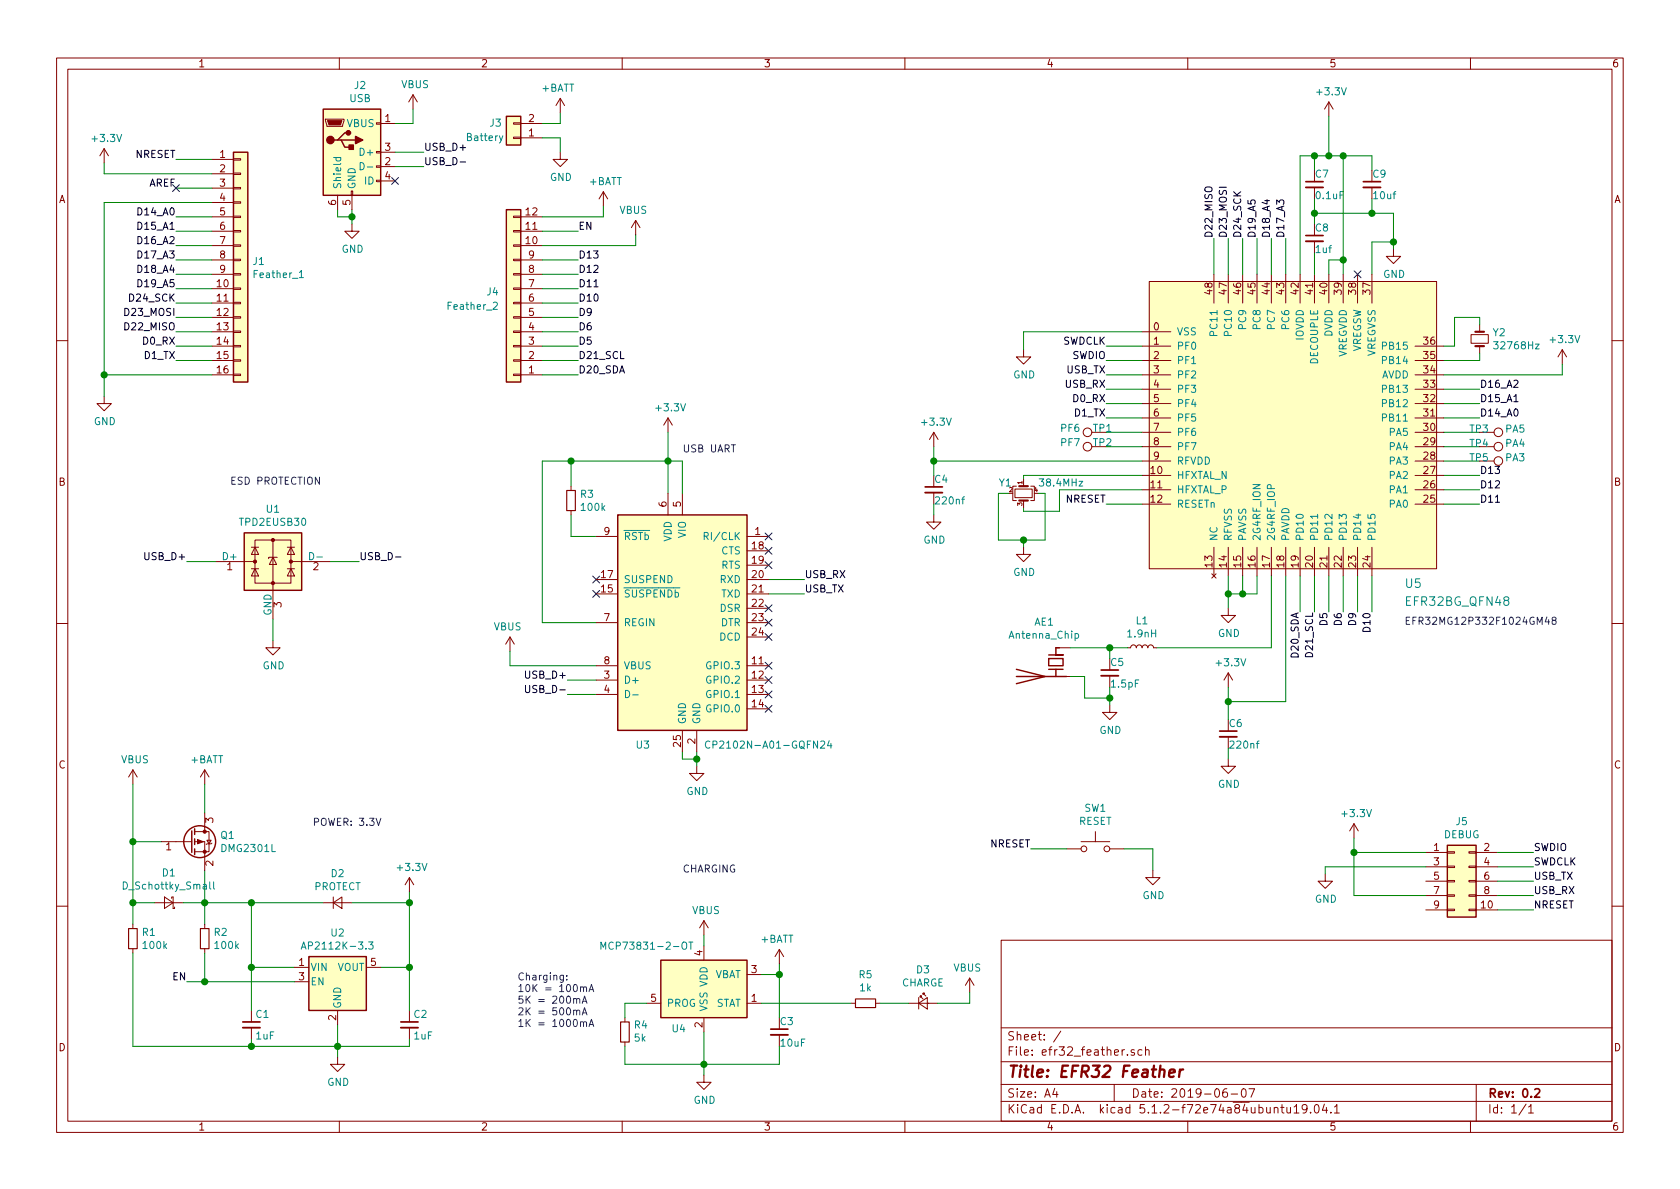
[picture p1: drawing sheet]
EESchema Schematic File Version 4
LIBS:efr32_feather-cache
EELAYER 29 0
EELAYER END
$Descr A4 11693 8268
encoding utf-8
Sheet 1 1
Title "EFR32 Feather"
Date "2019-06-07"
Rev "0.2"
Comp ""
Comment1 ""
Comment2 ""
Comment3 ""
Comment4 ""
$EndDescr
$Comp
L Connector_Generic:Conn_01x16 J1
U 1 1
P 1675 1800
F 0 "J1" H 1755 1792 50  0000 L CNN
F 1 "Feather_1" H 1755 1701 50  0000 L CNN
F 2 "Connector_PinHeader_2.54mm:PinHeader_1x16_P2.54mm_Vertical" H 1675 1800 50  0001 C CNN
F 3 "~" H 1675 1800 50  0001 C CNN
	1    1675 1800
	1    0    0    -1  
$EndComp
$Comp
L Connector_Generic:Conn_01x12 J4
U 1 1
P 3575 2100
F 0 "J4" H 3675 2025 50  0000 L CNN
F 1 "Feather_2" H 3675 2125 50  0000 L CNN
F 2 "Connector_PinHeader_2.54mm:PinHeader_1x12_P2.54mm_Vertical" H 3575 2100 50  0001 C CNN
F 3 "~" H 3575 2100 50  0001 C CNN
	1    3575 2100
	-1   0    0    1   
$EndComp
Wire Wire Line
	3775 1600 4025 1600
Wire Wire Line
	3775 1800 4025 1800
Wire Wire Line
	3775 1900 4025 1900
Wire Wire Line
	3775 2000 4025 2000
Wire Wire Line
	3775 2100 4025 2100
Wire Wire Line
	3775 2200 4025 2200
Wire Wire Line
	3775 2300 4025 2300
Wire Wire Line
	3775 2400 4025 2400
Wire Wire Line
	3775 2500 4025 2500
Wire Wire Line
	3775 2600 4025 2600
Wire Wire Line
	1475 1100 1225 1100
Wire Wire Line
	1475 1300 1225 1300
Wire Wire Line
	1475 1500 1225 1500
Wire Wire Line
	1475 1600 1225 1600
Wire Wire Line
	1475 1700 1225 1700
Wire Wire Line
	1475 1800 1225 1800
Wire Wire Line
	1475 1900 1225 1900
Wire Wire Line
	1475 2000 1225 2000
Wire Wire Line
	1475 2100 1225 2100
Wire Wire Line
	1475 2200 1225 2200
Wire Wire Line
	1475 2300 1225 2300
Wire Wire Line
	1475 2400 1225 2400
Wire Wire Line
	1475 2500 1225 2500
$Comp
L power:VBUS #PWR014
U 1 1
P 4425 1625
F 0 "#PWR014" H 4425 1475 50  0001 C CNN
F 1 "VBUS" H 4440 1798 50  0000 C CNN
F 2 "" H 4425 1625 50  0001 C CNN
F 3 "" H 4425 1625 50  0001 C CNN
	1    4425 1625
	-1   0    0    -1  
$EndComp
$Comp
L power:+BATT #PWR011
U 1 1
P 3900 775
F 0 "#PWR011" H 3900 625 50  0001 C CNN
F 1 "+BATT" H 3915 948 50  0000 C CNN
F 2 "" H 3900 775 50  0001 C CNN
F 3 "" H 3900 775 50  0001 C CNN
	1    3900 775 
	-1   0    0    -1  
$EndComp
Wire Wire Line
	4200 1500 3775 1500
Wire Wire Line
	4425 1625 4425 1700
Wire Wire Line
	4425 1700 3775 1700
Text Label 4025 1600 0    50   ~ 0
EN
Text Label 4025 1800 0    50   ~ 0
D13
Text Label 4025 1900 0    50   ~ 0
D12
Text Label 4025 2000 0    50   ~ 0
D11
Text Label 4025 2100 0    50   ~ 0
D10
Text Label 4025 2200 0    50   ~ 0
D9
Text Label 4025 2300 0    50   ~ 0
D6
Text Label 4025 2400 0    50   ~ 0
D5
Text Label 4025 2500 0    50   ~ 0
D21_SCL
Text Label 4025 2600 0    50   ~ 0
D20_SDA
Text Label 1225 1100 2    50   ~ 0
NRESET
$Comp
L power:+3.3V #PWR01
U 1 1
P 725 1125
F 0 "#PWR01" H 725 975 50  0001 C CNN
F 1 "+3.3V" H 740 1298 50  0000 C CNN
F 2 "" H 725 1125 50  0001 C CNN
F 3 "" H 725 1125 50  0001 C CNN
	1    725  1125
	1    0    0    -1  
$EndComp
Wire Wire Line
	725  1125 725  1200
Wire Wire Line
	725  1200 1475 1200
Text Label 1225 1300 2    50   ~ 0
AREF
$Comp
L power:GND #PWR02
U 1 1
P 725 2750
F 0 "#PWR02" H 725 2500 50  0001 C CNN
F 1 "GND" H 730 2577 50  0000 C CNN
F 2 "" H 725 2750 50  0001 C CNN
F 3 "" H 725 2750 50  0001 C CNN
	1    725  2750
	1    0    0    -1  
$EndComp
Wire Wire Line
	725  2750 725  2600
Wire Wire Line
	725  1400 1475 1400
Wire Wire Line
	725  2600 1475 2600
Connection ~ 725  2600
Wire Wire Line
	725  2600 725  1400
Text Label 1225 1500 2    50   ~ 0
D14_A0
Text Label 1225 1600 2    50   ~ 0
D15_A1
Text Label 1225 1700 2    50   ~ 0
D16_A2
Text Label 1225 1800 2    50   ~ 0
D17_A3
Text Label 1225 1900 2    50   ~ 0
D18_A4
Text Label 1225 2000 2    50   ~ 0
D19_A5
Text Label 1225 2100 2    50   ~ 0
D24_SCK
Text Label 1225 2200 2    50   ~ 0
D23_MOSI
Text Label 1225 2300 2    50   ~ 0
D22_MISO
Text Label 1225 2400 2    50   ~ 0
D0_RX
Text Label 1225 2500 2    50   ~ 0
D1_TX
$Comp
L Connector_Generic:Conn_01x02 J3
U 1 1
P 3575 950
F 0 "J3" H 3700 850 50  0000 C CNN
F 1 "Battery" H 3775 950 50  0000 C CNN
F 2 "Connector_JST:JST_PH_S2B-PH-K_1x02_P2.00mm_Horizontal" H 3575 950 50  0001 C CNN
F 3 "~" H 3575 950 50  0001 C CNN
	1    3575 950 
	-1   0    0    1   
$EndComp
$Comp
L power:GND #PWR012
U 1 1
P 3900 1050
F 0 "#PWR012" H 3900 800 50  0001 C CNN
F 1 "GND" H 3905 877 50  0000 C CNN
F 2 "" H 3900 1050 50  0001 C CNN
F 3 "" H 3900 1050 50  0001 C CNN
	1    3900 1050
	1    0    0    -1  
$EndComp
$Comp
L power:+BATT #PWR013
U 1 1
P 4200 1425
F 0 "#PWR013" H 4200 1275 50  0001 C CNN
F 1 "+BATT" H 4215 1598 50  0000 C CNN
F 2 "" H 4200 1425 50  0001 C CNN
F 3 "" H 4200 1425 50  0001 C CNN
	1    4200 1425
	1    0    0    -1  
$EndComp
Wire Wire Line
	4200 1500 4200 1425
$Comp
L power:VBUS #PWR09
U 1 1
P 2875 750
F 0 "#PWR09" H 2875 600 50  0001 C CNN
F 1 "VBUS" H 2890 923 50  0000 C CNN
F 2 "" H 2875 750 50  0001 C CNN
F 3 "" H 2875 750 50  0001 C CNN
	1    2875 750 
	1    0    0    -1  
$EndComp
Wire Wire Line
	2750 850  2875 850 
Wire Wire Line
	2875 850  2875 750 
$Comp
L power:GND #PWR07
U 1 1
P 2450 1550
F 0 "#PWR07" H 2450 1300 50  0001 C CNN
F 1 "GND" H 2455 1377 50  0000 C CNN
F 2 "" H 2450 1550 50  0001 C CNN
F 3 "" H 2450 1550 50  0001 C CNN
	1    2450 1550
	1    0    0    -1  
$EndComp
Wire Wire Line
	2450 1450 2450 1500
Wire Wire Line
	2350 1450 2350 1500
Wire Wire Line
	2350 1500 2450 1500
Connection ~ 2450 1500
Wire Wire Line
	2450 1500 2450 1550
Wire Wire Line
	2750 1050 2950 1050
Wire Wire Line
	2750 1150 2950 1150
Text Label 2950 1050 0    50   ~ 0
USB_D+
Text Label 2950 1150 0    50   ~ 0
USB_D-
$Comp
L Connector:USB_B_Mini J2
U 1 1
P 2450 1050
F 0 "J2" H 2507 1517 50  0000 C CNN
F 1 "USB" H 2507 1426 50  0000 C CNN
F 2 "Connector_USB:USB_Micro-B_Molex-105017-0001" H 2600 1000 50  0001 C CNN
F 3 "~" H 2600 1000 50  0001 C CNN
	1    2450 1050
	1    0    0    -1  
$EndComp
NoConn ~ 2750 1250
Wire Wire Line
	7950 3500 7700 3500
Wire Wire Line
	8950 1900 8950 1650
Wire Wire Line
	10050 2700 10300 2700
Wire Wire Line
	10050 2800 10300 2800
Wire Wire Line
	10050 2900 10300 2900
Text Label 7700 3500 2    50   ~ 0
NRESET
$Comp
L power:+3.3V #PWR031
U 1 1
P 9250 800
F 0 "#PWR031" H 9250 650 50  0001 C CNN
F 1 "+3.3V" H 9265 973 50  0000 C CNN
F 2 "" H 9250 800 50  0001 C CNN
F 3 "" H 9250 800 50  0001 C CNN
	1    9250 800 
	1    0    0    -1  
$EndComp
Wire Wire Line
	10050 3300 10300 3300
Wire Wire Line
	10050 3400 10300 3400
Wire Wire Line
	10050 3500 10300 3500
Wire Wire Line
	9550 4000 9550 4250
Wire Wire Line
	9450 4000 9450 4250
Wire Wire Line
	9350 4000 9350 4250
Wire Wire Line
	9250 4000 9250 4250
Wire Wire Line
	9050 4000 9050 4250
Wire Wire Line
	9150 4000 9150 4250
Text Label 10300 3400 0    50   ~ 0
D12
Text Label 10300 3500 0    50   ~ 0
D11
Text Label 9550 4250 3    50   ~ 0
D10
Text Label 9450 4250 3    50   ~ 0
D9
Text Label 9350 4250 3    50   ~ 0
D6
Text Label 9250 4250 3    50   ~ 0
D5
Text Label 9150 4250 3    50   ~ 0
D21_SCL
Text Label 9050 4250 3    50   ~ 0
D20_SDA
$Comp
L power:GND #PWR023
U 1 1
P 7125 2425
F 0 "#PWR023" H 7125 2175 50  0001 C CNN
F 1 "GND" H 7130 2252 50  0000 C CNN
F 2 "" H 7125 2425 50  0001 C CNN
F 3 "" H 7125 2425 50  0001 C CNN
	1    7125 2425
	1    0    0    -1  
$EndComp
Text Label 8950 1650 1    50   ~ 0
D17_A3
Text Label 10300 2700 0    50   ~ 0
D16_A2
Text Label 10300 2800 0    50   ~ 0
D15_A1
Text Label 10300 2900 0    50   ~ 0
D14_A0
$Comp
L efr32_feather-rescue:EFR32BG_QFN48-Anders_SiLabs_EFR32-efr32_feather-rescue U5
U 1 1
P 9000 2950
F 0 "U5" H 9775 1850 60  0000 L CNN
F 1 "EFR32BG_QFN48" H 9775 1725 60  0000 L CNN
F 2 "Anders_Footprints:QFN-48-1_PIN0_EP_7x7mm_P0.5mm_EP5.3x5.3mm" H 10094 2844 60  0001 L CNN
F 3 "https://www.silabs.com/documents/public/data-sheets/efr32mg12-datasheet.pdf" H 9000 2950 60  0001 C CNN
	1    9000 2950
	1    0    0    -1  
$EndComp
Wire Wire Line
	7950 2300 7125 2300
Wire Wire Line
	7125 2300 7125 2425
$Comp
L power:GND #PWR033
U 1 1
P 9700 1725
F 0 "#PWR033" H 9700 1475 50  0001 C CNN
F 1 "GND" H 9705 1552 50  0000 C CNN
F 2 "" H 9700 1725 50  0001 C CNN
F 3 "" H 9700 1725 50  0001 C CNN
	1    9700 1725
	1    0    0    -1  
$EndComp
Wire Wire Line
	9550 1900 9550 1675
Wire Wire Line
	9550 1675 9700 1675
Wire Wire Line
	9700 1675 9700 1725
$Comp
L power:GND #PWR027
U 1 1
P 8550 4225
F 0 "#PWR027" H 8550 3975 50  0001 C CNN
F 1 "GND" H 8555 4052 50  0000 C CNN
F 2 "" H 8550 4225 50  0001 C CNN
F 3 "" H 8550 4225 50  0001 C CNN
	1    8550 4225
	1    0    0    -1  
$EndComp
Wire Wire Line
	8550 4000 8550 4125
Wire Wire Line
	8650 4000 8650 4125
Wire Wire Line
	8650 4125 8550 4125
Connection ~ 8550 4125
Wire Wire Line
	8550 4125 8550 4225
$Comp
L power:+3.3V #PWR020
U 1 1
P 6500 3100
F 0 "#PWR020" H 6500 2950 50  0001 C CNN
F 1 "+3.3V" H 6515 3273 50  0000 C CNN
F 2 "" H 6500 3100 50  0001 C CNN
F 3 "" H 6500 3100 50  0001 C CNN
	1    6500 3100
	1    0    0    -1  
$EndComp
Wire Wire Line
	6500 3100 6500 3200
Wire Wire Line
	6500 3200 7950 3200
$Comp
L power:+3.3V #PWR034
U 1 1
P 10875 2525
F 0 "#PWR034" H 10875 2375 50  0001 C CNN
F 1 "+3.3V" H 10890 2698 50  0000 C CNN
F 2 "" H 10875 2525 50  0001 C CNN
F 3 "" H 10875 2525 50  0001 C CNN
	1    10875 2525
	1    0    0    -1  
$EndComp
Wire Wire Line
	10050 2600 10875 2600
Wire Wire Line
	10875 2600 10875 2525
NoConn ~ 9450 1900
Text Notes 9775 4350 0    50   ~ 0
EFR32MG12P332F1024GM48
$Comp
L power:+3.3V #PWR028
U 1 1
P 8550 4775
F 0 "#PWR028" H 8550 4625 50  0001 C CNN
F 1 "+3.3V" H 8565 4948 50  0000 C CNN
F 2 "" H 8550 4775 50  0001 C CNN
F 3 "" H 8550 4775 50  0001 C CNN
	1    8550 4775
	1    0    0    -1  
$EndComp
Wire Wire Line
	8550 4775 8550 4875
Wire Wire Line
	8950 4875 8950 4000
$Comp
L Device:C_Small C8
U 1 1
P 9150 1650
F 0 "C8" H 9150 1725 50  0000 L CNN
F 1 "1uf" H 9150 1575 50  0000 L CNN
F 2 "Capacitor_SMD:C_0603_1608Metric" H 9150 1650 50  0001 C CNN
F 3 "~" H 9150 1650 50  0001 C CNN
	1    9150 1650
	1    0    0    -1  
$EndComp
$Comp
L power:+3.3V #PWR08
U 1 1
P 2850 6200
F 0 "#PWR08" H 2850 6050 50  0001 C CNN
F 1 "+3.3V" H 2865 6373 50  0000 C CNN
F 2 "" H 2850 6200 50  0001 C CNN
F 3 "" H 2850 6200 50  0001 C CNN
	1    2850 6200
	1    0    0    -1  
$EndComp
$Comp
L power:VBUS #PWR03
U 1 1
P 925 5450
F 0 "#PWR03" H 925 5300 50  0001 C CNN
F 1 "VBUS" H 940 5623 50  0000 C CNN
F 2 "" H 925 5450 50  0001 C CNN
F 3 "" H 925 5450 50  0001 C CNN
	1    925  5450
	1    0    0    -1  
$EndComp
$Comp
L power:GND #PWR06
U 1 1
P 2350 7350
F 0 "#PWR06" H 2350 7100 50  0001 C CNN
F 1 "GND" H 2355 7177 50  0000 C CNN
F 2 "" H 2350 7350 50  0001 C CNN
F 3 "" H 2350 7350 50  0001 C CNN
	1    2350 7350
	1    0    0    -1  
$EndComp
$Comp
L Device:C_Small C1
U 1 1
P 1750 7125
F 0 "C1" H 1775 7200 50  0000 L CNN
F 1 "1uF" H 1775 7050 50  0000 L CNN
F 2 "Capacitor_SMD:C_0603_1608Metric" H 1750 7125 50  0001 C CNN
F 3 "~" H 1750 7125 50  0001 C CNN
	1    1750 7125
	1    0    0    -1  
$EndComp
$Comp
L Device:C_Small C2
U 1 1
P 2850 7125
F 0 "C2" H 2875 7200 50  0000 L CNN
F 1 "1uF" H 2875 7050 50  0000 L CNN
F 2 "Capacitor_SMD:C_0603_1608Metric" H 2850 7125 50  0001 C CNN
F 3 "~" H 2850 7125 50  0001 C CNN
	1    2850 7125
	1    0    0    -1  
$EndComp
$Comp
L Device:D_Small D2
U 1 1
P 2350 6275
F 0 "D2" H 2350 6480 50  0000 C CNN
F 1 "PROTECT" H 2350 6389 50  0000 C CNN
F 2 "Diode_SMD:D_SOD-323" V 2350 6275 50  0001 C CNN
F 3 "~" V 2350 6275 50  0001 C CNN
	1    2350 6275
	1    0    0    -1  
$EndComp
Wire Wire Line
	1750 7225 1750 7275
Wire Wire Line
	1750 7275 2350 7275
Connection ~ 2350 7275
Wire Wire Line
	2350 7275 2350 7350
Wire Wire Line
	2850 7225 2850 7275
Wire Wire Line
	2850 7275 2350 7275
Wire Wire Line
	2850 6200 2850 6275
Wire Wire Line
	2650 6725 2850 6725
Connection ~ 2850 6725
Wire Wire Line
	2850 6725 2850 7025
Wire Wire Line
	2050 6725 1750 6725
Connection ~ 1750 6725
Wire Wire Line
	1750 6725 1750 7025
Wire Wire Line
	1750 6275 2250 6275
Connection ~ 1750 6275
Wire Wire Line
	1750 6275 1750 6725
Wire Wire Line
	2450 6275 2850 6275
Connection ~ 2850 6275
Wire Wire Line
	2850 6275 2850 6725
$Comp
L Regulator_Linear:AP2112K-3.3 U2
U 1 1
P 2350 6825
F 0 "U2" H 2350 7167 50  0000 C CNN
F 1 "AP2112K-3.3" H 2350 7076 50  0000 C CNN
F 2 "Package_TO_SOT_SMD:SOT-23-5" H 2350 7150 50  0001 C CNN
F 3 "https://www.diodes.com/assets/Datasheets/AP2112.pdf" H 2350 6925 50  0001 C CNN
	1    2350 6825
	1    0    0    -1  
$EndComp
Text Label 1300 6825 2    50   ~ 0
EN
Wire Wire Line
	2350 7125 2350 7275
Wire Wire Line
	3775 850  3900 850 
Wire Wire Line
	3900 850  3900 775 
Wire Wire Line
	3775 950  3900 950 
Wire Wire Line
	3900 950  3900 1050
Wire Wire Line
	9250 1900 9250 1800
Wire Wire Line
	9250 1800 9350 1800
Wire Wire Line
	9350 1800 9350 1900
$Comp
L Device:C_Small C9
U 1 1
P 9550 1275
F 0 "C9" H 9550 1350 50  0000 L CNN
F 1 "10uf" H 9550 1200 50  0000 L CNN
F 2 "Capacitor_SMD:C_0603_1608Metric" H 9550 1275 50  0001 C CNN
F 3 "~" H 9550 1275 50  0001 C CNN
	1    9550 1275
	1    0    0    -1  
$EndComp
Wire Wire Line
	9350 1075 9550 1075
Wire Wire Line
	9550 1075 9550 1175
Connection ~ 9350 1800
$Comp
L Device:C_Small C7
U 1 1
P 9150 1275
F 0 "C7" H 9150 1350 50  0000 L CNN
F 1 "0.1uF" H 9150 1200 50  0000 L CNN
F 2 "Capacitor_SMD:C_0603_1608Metric" H 9150 1275 50  0001 C CNN
F 3 "~" H 9150 1275 50  0001 C CNN
	1    9150 1275
	1    0    0    -1  
$EndComp
Wire Wire Line
	9150 1900 9150 1750
Wire Wire Line
	9050 1900 9050 1075
Wire Wire Line
	9050 1075 9150 1075
Wire Wire Line
	9250 800  9250 1075
Wire Wire Line
	9150 1175 9150 1075
Connection ~ 9150 1075
Wire Wire Line
	9150 1075 9250 1075
Connection ~ 9250 1075
Wire Wire Line
	9250 1075 9350 1075
Connection ~ 9350 1075
Wire Wire Line
	9350 1075 9350 1800
Wire Wire Line
	9150 1375 9150 1475
Wire Wire Line
	9150 1475 9550 1475
Wire Wire Line
	9550 1475 9550 1375
Connection ~ 9150 1475
Wire Wire Line
	9150 1475 9150 1550
Wire Wire Line
	9550 1475 9700 1475
Wire Wire Line
	9700 1475 9700 1675
Connection ~ 9550 1475
Connection ~ 9700 1675
$Comp
L Device:C_Small C4
U 1 1
P 6500 3400
F 0 "C4" H 6500 3475 50  0000 L CNN
F 1 "220nf" H 6500 3325 50  0000 L CNN
F 2 "Capacitor_SMD:C_0603_1608Metric" H 6500 3400 50  0001 C CNN
F 3 "~" H 6500 3400 50  0001 C CNN
	1    6500 3400
	1    0    0    -1  
$EndComp
$Comp
L power:GND #PWR021
U 1 1
P 6500 3575
F 0 "#PWR021" H 6500 3325 50  0001 C CNN
F 1 "GND" H 6505 3402 50  0000 C CNN
F 2 "" H 6500 3575 50  0001 C CNN
F 3 "" H 6500 3575 50  0001 C CNN
	1    6500 3575
	1    0    0    -1  
$EndComp
Wire Wire Line
	6500 3500 6500 3575
Wire Wire Line
	6500 3200 6500 3300
Connection ~ 6500 3200
Wire Wire Line
	8550 4875 8950 4875
$Comp
L Device:C_Small C6
U 1 1
P 8550 5100
F 0 "C6" H 8550 5175 50  0000 L CNN
F 1 "220nf" H 8550 5025 50  0000 L CNN
F 2 "Capacitor_SMD:C_0603_1608Metric" H 8550 5100 50  0001 C CNN
F 3 "~" H 8550 5100 50  0001 C CNN
	1    8550 5100
	1    0    0    -1  
$EndComp
$Comp
L power:GND #PWR029
U 1 1
P 8550 5275
F 0 "#PWR029" H 8550 5025 50  0001 C CNN
F 1 "GND" H 8555 5102 50  0000 C CNN
F 2 "" H 8550 5275 50  0001 C CNN
F 3 "" H 8550 5275 50  0001 C CNN
	1    8550 5275
	1    0    0    -1  
$EndComp
Wire Wire Line
	8550 5200 8550 5275
Wire Wire Line
	8550 5000 8550 4875
Connection ~ 8550 4875
$Comp
L Device:R_Small R2
U 1 1
P 1425 6525
F 0 "R2" H 1484 6571 50  0000 L CNN
F 1 "100k" H 1484 6480 50  0000 L CNN
F 2 "Resistor_SMD:R_0603_1608Metric" H 1425 6525 50  0001 C CNN
F 3 "~" H 1425 6525 50  0001 C CNN
	1    1425 6525
	1    0    0    -1  
$EndComp
Wire Wire Line
	1425 6625 1425 6825
Wire Wire Line
	1300 6825 1425 6825
Connection ~ 1425 6825
Wire Wire Line
	1425 6825 2050 6825
Wire Wire Line
	1425 6425 1425 6275
Wire Wire Line
	1425 6275 1750 6275
Wire Wire Line
	7950 2400 7700 2400
Text Label 7700 2400 2    50   ~ 0
SWDCLK
Wire Wire Line
	7950 2500 7700 2500
Text Label 7700 2500 2    50   ~ 0
SWDIO
NoConn ~ 1225 1300
Text Label 8450 1650 1    50   ~ 0
D22_MISO
Text Label 8550 1650 1    50   ~ 0
D23_MOSI
Text Label 8650 1650 1    50   ~ 0
D24_SCK
Text Label 8750 1650 1    50   ~ 0
D19_A5
Text Label 8850 1650 1    50   ~ 0
D18_A4
Wire Wire Line
	8450 1900 8450 1650
Wire Wire Line
	8550 1900 8550 1650
Wire Wire Line
	8650 1900 8650 1650
Wire Wire Line
	8750 1900 8750 1650
Wire Wire Line
	8850 1900 8850 1650
$Comp
L Device:Crystal_Small Y2
U 1 1
P 10300 2350
F 0 "Y2" V 10254 2438 50  0000 L CNN
F 1 "32768Hz" V 10345 2438 50  0000 L CNN
F 2 "Crystal:Crystal_SMD_3215-2Pin_3.2x1.5mm" H 10300 2350 50  0001 C CNN
F 3 "~" H 10300 2350 50  0001 C CNN
	1    10300 2350
	0    1    1    0   
$EndComp
Wire Wire Line
	10050 2500 10300 2500
Wire Wire Line
	10300 2500 10300 2450
Wire Wire Line
	10050 2400 10125 2400
Wire Wire Line
	10125 2400 10125 2200
Wire Wire Line
	10125 2200 10300 2200
Wire Wire Line
	10300 2200 10300 2250
Wire Wire Line
	7950 3300 7125 3300
Wire Wire Line
	7125 3300 7125 3325
Wire Wire Line
	7950 3400 7375 3400
Wire Wire Line
	7375 3400 7375 3550
Wire Wire Line
	7375 3550 7125 3550
Wire Wire Line
	7125 3550 7125 3525
$Comp
L power:GND #PWR024
U 1 1
P 7125 3800
F 0 "#PWR024" H 7125 3550 50  0001 C CNN
F 1 "GND" H 7130 3627 50  0000 C CNN
F 2 "" H 7125 3800 50  0001 C CNN
F 3 "" H 7125 3800 50  0001 C CNN
	1    7125 3800
	1    0    0    -1  
$EndComp
Wire Wire Line
	7225 3425 7275 3425
Wire Wire Line
	7275 3425 7275 3750
Wire Wire Line
	7275 3750 7125 3750
Wire Wire Line
	7125 3750 7125 3800
Wire Wire Line
	7025 3425 6950 3425
Wire Wire Line
	6950 3425 6950 3750
Wire Wire Line
	6950 3750 7125 3750
Connection ~ 7125 3750
$Comp
L Device:Crystal_GND24_Small Y1
U 1 1
P 7125 3425
F 0 "Y1" V 7050 3250 50  0000 L CNN
F 1 "38.4MHz" V 7050 3525 50  0000 L CNN
F 2 "Crystal:Crystal_SMD_3225-4Pin_3.2x2.5mm" H 7125 3425 50  0001 C CNN
F 3 "~" H 7125 3425 50  0001 C CNN
	1    7125 3425
	0    1    1    0   
$EndComp
$Comp
L Battery_Management:MCP73831-2-OT U4
U 1 1
P 4900 6875
F 0 "U4" H 4725 6600 50  0000 C CNN
F 1 "MCP73831-2-OT" H 4500 7175 50  0000 C CNN
F 2 "Package_TO_SOT_SMD:SOT-23-5" H 4950 6625 50  0001 L CIN
F 3 "http://ww1.microchip.com/downloads/en/DeviceDoc/20001984g.pdf" H 4750 6825 50  0001 C CNN
	1    4900 6875
	1    0    0    -1  
$EndComp
$Comp
L power:+BATT #PWR019
U 1 1
P 5425 6700
F 0 "#PWR019" H 5425 6550 50  0001 C CNN
F 1 "+BATT" H 5440 6873 50  0000 C CNN
F 2 "" H 5425 6700 50  0001 C CNN
F 3 "" H 5425 6700 50  0001 C CNN
	1    5425 6700
	-1   0    0    -1  
$EndComp
$Comp
L power:GND #PWR018
U 1 1
P 4900 7475
F 0 "#PWR018" H 4900 7225 50  0001 C CNN
F 1 "GND" H 4905 7302 50  0000 C CNN
F 2 "" H 4900 7475 50  0001 C CNN
F 3 "" H 4900 7475 50  0001 C CNN
	1    4900 7475
	1    0    0    -1  
$EndComp
Wire Wire Line
	5300 6775 5425 6775
Wire Wire Line
	5425 6775 5425 6700
Wire Wire Line
	4900 7175 4900 7400
$Comp
L power:VBUS #PWR017
U 1 1
P 4900 6500
F 0 "#PWR017" H 4900 6350 50  0001 C CNN
F 1 "VBUS" H 4915 6673 50  0000 C CNN
F 2 "" H 4900 6500 50  0001 C CNN
F 3 "" H 4900 6500 50  0001 C CNN
	1    4900 6500
	1    0    0    -1  
$EndComp
Wire Wire Line
	4900 6500 4900 6575
$Comp
L Device:R_Small R4
U 1 1
P 4350 7175
F 0 "R4" H 4291 7129 50  0000 R CNN
F 1 "5k" H 4291 7220 50  0000 R CNN
F 2 "Resistor_SMD:R_0603_1608Metric" H 4350 7175 50  0001 C CNN
F 3 "~" H 4350 7175 50  0001 C CNN
	1    4350 7175
	-1   0    0    1   
$EndComp
Wire Wire Line
	4350 7275 4350 7400
Wire Wire Line
	4350 7400 4900 7400
Connection ~ 4900 7400
Wire Wire Line
	4900 7400 4900 7475
Wire Wire Line
	4350 7075 4350 6975
Wire Wire Line
	4350 6975 4500 6975
$Comp
L Device:R_Small R5
U 1 1
P 6025 6975
F 0 "R5" V 6221 6975 50  0000 C CNN
F 1 "1k" V 6130 6975 50  0000 C CNN
F 2 "Resistor_SMD:R_0603_1608Metric" H 6025 6975 50  0001 C CNN
F 3 "~" H 6025 6975 50  0001 C CNN
	1    6025 6975
	0    -1   -1   0   
$EndComp
Wire Wire Line
	5300 6975 5925 6975
$Comp
L Device:LED_Small D3
U 1 1
P 6425 6975
F 0 "D3" H 6425 7210 50  0000 C CNN
F 1 "CHARGE" H 6425 7119 50  0000 C CNN
F 2 "LED_SMD:LED_0603_1608Metric" V 6425 6975 50  0001 C CNN
F 3 "~" V 6425 6975 50  0001 C CNN
	1    6425 6975
	1    0    0    -1  
$EndComp
Wire Wire Line
	6125 6975 6325 6975
$Comp
L power:VBUS #PWR022
U 1 1
P 6750 6900
F 0 "#PWR022" H 6750 6750 50  0001 C CNN
F 1 "VBUS" H 6765 7073 50  0000 C CNN
F 2 "" H 6750 6900 50  0001 C CNN
F 3 "" H 6750 6900 50  0001 C CNN
	1    6750 6900
	-1   0    0    -1  
$EndComp
Wire Wire Line
	6750 6900 6750 6975
Wire Wire Line
	6750 6975 6525 6975
$Comp
L Device:C_Small C3
U 1 1
P 5425 7175
F 0 "C3" H 5425 7250 50  0000 L CNN
F 1 "10uF" H 5425 7100 50  0000 L CNN
F 2 "Capacitor_SMD:C_0603_1608Metric" H 5425 7175 50  0001 C CNN
F 3 "~" H 5425 7175 50  0001 C CNN
	1    5425 7175
	1    0    0    -1  
$EndComp
Wire Wire Line
	5425 7275 5425 7400
Wire Wire Line
	5425 7400 4900 7400
Wire Wire Line
	5425 7075 5425 6775
Connection ~ 5425 6775
Text Notes 3600 7150 0    50   ~ 0
Charging:\n10K = 100mA\n5K = 200mA\n2K = 500mA\n1K = 1000mA
$Comp
L power:+BATT #PWR04
U 1 1
P 1425 5450
F 0 "#PWR04" H 1425 5300 50  0001 C CNN
F 1 "+BATT" H 1440 5623 50  0000 C CNN
F 2 "" H 1425 5450 50  0001 C CNN
F 3 "" H 1425 5450 50  0001 C CNN
	1    1425 5450
	1    0    0    -1  
$EndComp
Wire Wire Line
	925  5850 1125 5850
Wire Wire Line
	925  5450 925  5850
Wire Wire Line
	1425 6050 1425 6275
Connection ~ 1425 6275
$Comp
L Device:R_Small R1
U 1 1
P 925 6525
F 0 "R1" H 984 6571 50  0000 L CNN
F 1 "100k" H 984 6480 50  0000 L CNN
F 2 "Resistor_SMD:R_0603_1608Metric" H 925 6525 50  0001 C CNN
F 3 "~" H 925 6525 50  0001 C CNN
	1    925  6525
	1    0    0    -1  
$EndComp
Wire Wire Line
	925  5850 925  6275
Connection ~ 925  5850
Wire Wire Line
	925  6625 925  7275
Wire Wire Line
	925  7275 1750 7275
Connection ~ 1750 7275
$Comp
L Device:D_Schottky_Small D1
U 1 1
P 1175 6275
F 0 "D1" H 1175 6070 50  0000 C CNN
F 1 "D_Schottky_Small" H 1175 6161 50  0000 C CNN
F 2 "Diode_SMD:D_SOD-323" V 1175 6275 50  0001 C CNN
F 3 "~" V 1175 6275 50  0001 C CNN
	1    1175 6275
	-1   0    0    1   
$EndComp
Wire Wire Line
	1075 6275 925  6275
Connection ~ 925  6275
Wire Wire Line
	925  6275 925  6425
Wire Wire Line
	1275 6275 1425 6275
$Comp
L Connector_Generic:Conn_02x05_Odd_Even J5
U 1 1
P 10125 6125
F 0 "J5" H 10175 6542 50  0000 C CNN
F 1 "DEBUG" H 10175 6451 50  0000 C CNN
F 2 "Connector_PinHeader_1.00mm:PinHeader_2x05_P1.00mm_Vertical_SMD" H 10125 6125 50  0001 C CNN
F 3 "~" H 10125 6125 50  0001 C CNN
	1    10125 6125
	1    0    0    -1  
$EndComp
Wire Wire Line
	10425 6025 10675 6025
Text Label 10675 6025 0    50   ~ 0
SWDCLK
Wire Wire Line
	10425 5925 10675 5925
Text Label 10675 5925 0    50   ~ 0
SWDIO
Wire Wire Line
	7950 2800 7700 2800
Wire Wire Line
	7950 2900 7700 2900
Text Label 7700 2800 2    50   ~ 0
D0_RX
Text Label 7700 2900 2    50   ~ 0
D1_TX
Text Label 10300 3300 0    50   ~ 0
D13
Wire Wire Line
	10425 6125 10675 6125
Wire Wire Line
	10425 6225 10675 6225
Wire Wire Line
	10425 6325 10675 6325
Text Label 10675 6325 0    50   ~ 0
NRESET
$Comp
L power:+3.3V #PWR032
U 1 1
P 9425 5825
F 0 "#PWR032" H 9425 5675 50  0001 C CNN
F 1 "+3.3V" H 9440 5998 50  0000 C CNN
F 2 "" H 9425 5825 50  0001 C CNN
F 3 "" H 9425 5825 50  0001 C CNN
	1    9425 5825
	1    0    0    -1  
$EndComp
Wire Wire Line
	9425 5825 9425 5925
Wire Wire Line
	9425 5925 9925 5925
Wire Wire Line
	9925 6225 9425 6225
Wire Wire Line
	9425 6225 9425 5925
Connection ~ 9425 5925
$Comp
L power:GND #PWR030
U 1 1
P 9225 6075
F 0 "#PWR030" H 9225 5825 50  0001 C CNN
F 1 "GND" H 9230 5902 50  0000 C CNN
F 2 "" H 9225 6075 50  0001 C CNN
F 3 "" H 9225 6075 50  0001 C CNN
	1    9225 6075
	1    0    0    -1  
$EndComp
Wire Wire Line
	9925 6025 9225 6025
Wire Wire Line
	9225 6025 9225 6075
Wire Wire Line
	8750 4000 8750 4125
Wire Wire Line
	8750 4125 8650 4125
Connection ~ 8650 4125
Wire Wire Line
	8850 4000 8850 4500
Wire Wire Line
	8850 4500 8050 4500
$Comp
L Device:L_Small L1
U 1 1
P 7950 4500
F 0 "L1" V 8135 4500 50  0000 C CNN
F 1 "1.9nH" V 8044 4500 50  0000 C CNN
F 2 "Inductor_SMD:L_0402_1005Metric" H 7950 4500 50  0001 C CNN
F 3 "~" H 7950 4500 50  0001 C CNN
	1    7950 4500
	0    -1   -1   0   
$EndComp
$Comp
L Device:C_Small C5
U 1 1
P 7725 4675
F 0 "C5" H 7725 4750 50  0000 L CNN
F 1 "1.5pF" H 7725 4600 50  0000 L CNN
F 2 "Capacitor_SMD:C_0402_1005Metric" H 7725 4675 50  0001 C CNN
F 3 "~" H 7725 4675 50  0001 C CNN
	1    7725 4675
	1    0    0    -1  
$EndComp
$Comp
L Device:Antenna_Chip AE1
U 1 1
P 7350 4600
F 0 "AE1" V 7069 4681 50  0000 C CNN
F 1 "Antenna_Chip" V 7160 4681 50  0000 C CNN
F 2 "RF_Antenna:Texas_SWRA117D_2.4GHz_Right" H 7250 4775 50  0001 C CNN
F 3 "~" H 7250 4775 50  0001 C CNN
	1    7350 4600
	0    -1   1    0   
$EndComp
Wire Wire Line
	7850 4500 7725 4500
Wire Wire Line
	7725 4575 7725 4500
Connection ~ 7725 4500
Wire Wire Line
	7725 4500 7450 4500
$Comp
L power:GND #PWR025
U 1 1
P 7725 4900
F 0 "#PWR025" H 7725 4650 50  0001 C CNN
F 1 "GND" H 7730 4727 50  0000 C CNN
F 2 "" H 7725 4900 50  0001 C CNN
F 3 "" H 7725 4900 50  0001 C CNN
	1    7725 4900
	1    0    0    -1  
$EndComp
Wire Wire Line
	7725 4775 7725 4850
Wire Wire Line
	7450 4700 7550 4700
Wire Wire Line
	7550 4700 7550 4850
Wire Wire Line
	7550 4850 7725 4850
Connection ~ 7725 4850
Wire Wire Line
	7725 4850 7725 4900
Wire Wire Line
	4150 4725 3950 4725
Wire Wire Line
	4150 4825 3950 4825
Text Label 3950 4725 2    50   ~ 0
USB_D+
Text Label 3950 4825 2    50   ~ 0
USB_D-
$Comp
L power:VBUS #PWR010
U 1 1
P 3550 4525
F 0 "#PWR010" H 3550 4375 50  0001 C CNN
F 1 "VBUS" H 3565 4698 50  0000 C CNN
F 2 "" H 3550 4525 50  0001 C CNN
F 3 "" H 3550 4525 50  0001 C CNN
	1    3550 4525
	-1   0    0    -1  
$EndComp
Wire Wire Line
	4150 4625 3550 4625
Wire Wire Line
	3550 4625 3550 4525
$Comp
L power:GND #PWR016
U 1 1
P 4850 5325
F 0 "#PWR016" H 4850 5075 50  0001 C CNN
F 1 "GND" H 4855 5152 50  0000 C CNN
F 2 "" H 4850 5325 50  0001 C CNN
F 3 "" H 4850 5325 50  0001 C CNN
	1    4850 5325
	1    0    0    -1  
$EndComp
Wire Wire Line
	4850 5225 4850 5275
Wire Wire Line
	4750 5225 4750 5275
Wire Wire Line
	4750 5275 4850 5275
Connection ~ 4850 5275
Wire Wire Line
	4850 5275 4850 5325
Wire Wire Line
	7950 2600 7700 2600
Text Label 7700 2700 2    50   ~ 0
USB_RX
Wire Wire Line
	7950 2700 7700 2700
Text Label 7700 2600 2    50   ~ 0
USB_TX
Wire Wire Line
	5350 4025 5600 4025
Text Label 5600 4025 0    50   ~ 0
USB_RX
Wire Wire Line
	5350 4125 5600 4125
Text Label 5600 4125 0    50   ~ 0
USB_TX
NoConn ~ 5350 3825
NoConn ~ 5350 3925
NoConn ~ 5350 4625
NoConn ~ 5350 4725
NoConn ~ 5350 4825
NoConn ~ 5350 4925
$Comp
L power:+3.3V #PWR015
U 1 1
P 4650 3000
F 0 "#PWR015" H 4650 2850 50  0001 C CNN
F 1 "+3.3V" H 4665 3173 50  0000 C CNN
F 2 "" H 4650 3000 50  0001 C CNN
F 3 "" H 4650 3000 50  0001 C CNN
	1    4650 3000
	1    0    0    -1  
$EndComp
Wire Wire Line
	3775 4325 4150 4325
Wire Wire Line
	4650 3000 4650 3200
$Comp
L Device:R_Small R3
U 1 1
P 3975 3475
F 0 "R3" H 4034 3521 50  0000 L CNN
F 1 "100k" H 4034 3430 50  0000 L CNN
F 2 "Resistor_SMD:R_0603_1608Metric" H 3975 3475 50  0001 C CNN
F 3 "~" H 3975 3475 50  0001 C CNN
	1    3975 3475
	1    0    0    -1  
$EndComp
Wire Wire Line
	4150 3725 3975 3725
Wire Wire Line
	3975 3725 3975 3575
Wire Wire Line
	3975 3375 3975 3200
Wire Wire Line
	3975 3200 4650 3200
Connection ~ 4650 3200
Wire Wire Line
	4650 3200 4650 3425
Wire Wire Line
	3775 3200 3975 3200
Wire Wire Line
	3775 3200 3775 4325
Connection ~ 3975 3200
NoConn ~ 4150 4025
NoConn ~ 4150 4125
Wire Wire Line
	1425 5450 1425 5650
$Comp
L Transistor_FET:DMG2301L Q1
U 1 1
P 1325 5850
F 0 "Q1" H 1531 5896 50  0000 L CNN
F 1 "DMG2301L" H 1531 5805 50  0000 L CNN
F 2 "Package_TO_SOT_SMD:SOT-23" H 1525 5775 50  0001 L CIN
F 3 "https://www.diodes.com/assets/Datasheets/DMG2301L.pdf" H 1325 5850 50  0001 L CNN
	1    1325 5850
	1    0    0    -1  
$EndComp
Text Label 10675 6225 0    50   ~ 0
USB_RX
Text Label 10675 6125 0    50   ~ 0
USB_TX
Text Notes 4750 6075 0    50   ~ 0
CHARGING
Text Notes 2175 5750 0    50   ~ 0
POWER: 3.3V
Text Notes 4750 3150 0    50   ~ 0
USB UART
$Comp
L Switch:SW_Push SW1
U 1 1
P 7625 5900
F 0 "SW1" H 7625 6185 50  0000 C CNN
F 1 "RESET" H 7625 6094 50  0000 C CNN
F 2 "Button_Switch_SMD:SW_SPST_B3U-1000P" H 7625 6100 50  0001 C CNN
F 3 "~" H 7625 6100 50  0001 C CNN
	1    7625 5900
	1    0    0    -1  
$EndComp
Wire Wire Line
	7425 5900 7175 5900
Text Label 7175 5900 2    50   ~ 0
NRESET
$Comp
L power:GND #PWR026
U 1 1
P 8025 6050
F 0 "#PWR026" H 8025 5800 50  0001 C CNN
F 1 "GND" H 8030 5877 50  0000 C CNN
F 2 "" H 8025 6050 50  0001 C CNN
F 3 "" H 8025 6050 50  0001 C CNN
	1    8025 6050
	1    0    0    -1  
$EndComp
Wire Wire Line
	7825 5900 8025 5900
Wire Wire Line
	8025 5900 8025 6050
$Comp
L Connector:TestPoint TP1
U 1 1
P 7700 3000
F 0 "TP1" V 7725 3025 50  0000 C CNN
F 1 "PF6" V 7725 3250 50  0000 C CNN
F 2 "TestPoint:TestPoint_Pad_D1.0mm" H 7900 3000 50  0001 C CNN
F 3 "~" H 7900 3000 50  0001 C CNN
	1    7700 3000
	0    -1   -1   0   
$EndComp
$Comp
L Connector:TestPoint TP2
U 1 1
P 7700 3100
F 0 "TP2" V 7725 3125 50  0000 C CNN
F 1 "PF7" V 7725 3350 50  0000 C CNN
F 2 "TestPoint:TestPoint_Pad_D1.0mm" H 7900 3100 50  0001 C CNN
F 3 "~" H 7900 3100 50  0001 C CNN
	1    7700 3100
	0    -1   -1   0   
$EndComp
Wire Wire Line
	7950 3100 7700 3100
Wire Wire Line
	7950 3000 7700 3000
$Comp
L Interface_USB:CP2102N-A01-GQFN24 U3
U 1 1
P 4750 4325
F 0 "U3" H 4475 3475 50  0000 C CNN
F 1 "CP2102N-A01-GQFN24" H 5350 3475 50  0000 C CNN
F 2 "Package_DFN_QFN:QFN-24-1EP_4x4mm_P0.5mm_EP2.6x2.6mm" H 5200 3525 50  0001 L CNN
F 3 "https://www.silabs.com/documents/public/data-sheets/cp2102n-datasheet.pdf" H 4800 3275 50  0001 C CNN
	1    4750 4325
	1    0    0    -1  
$EndComp
NoConn ~ 5350 4225
NoConn ~ 5350 4325
NoConn ~ 5350 4425
NoConn ~ 5350 3725
Wire Wire Line
	4750 3425 4750 3200
Wire Wire Line
	4750 3200 4650 3200
Wire Wire Line
	10050 3000 10300 3000
Wire Wire Line
	10050 3100 10300 3100
Wire Wire Line
	10050 3200 10300 3200
$Comp
L Connector:TestPoint TP3
U 1 1
P 10300 3000
F 0 "TP3" V 10275 2925 50  0000 L CNN
F 1 "PA5" V 10275 3175 50  0000 L CNN
F 2 "TestPoint:TestPoint_Pad_D1.0mm" H 10500 3000 50  0001 C CNN
F 3 "~" H 10500 3000 50  0001 C CNN
	1    10300 3000
	0    1    1    0   
$EndComp
$Comp
L Connector:TestPoint TP4
U 1 1
P 10300 3100
F 0 "TP4" V 10275 3025 50  0000 L CNN
F 1 "PA4" V 10275 3275 50  0000 L CNN
F 2 "TestPoint:TestPoint_Pad_D1.0mm" H 10500 3100 50  0001 C CNN
F 3 "~" H 10500 3100 50  0001 C CNN
	1    10300 3100
	0    1    1    0   
$EndComp
$Comp
L Connector:TestPoint TP5
U 1 1
P 10300 3200
F 0 "TP5" V 10275 3125 50  0000 L CNN
F 1 "PA3" V 10275 3375 50  0000 L CNN
F 2 "TestPoint:TestPoint_Pad_D1.0mm" H 10500 3200 50  0001 C CNN
F 3 "~" H 10500 3200 50  0001 C CNN
	1    10300 3200
	0    1    1    0   
$EndComp
$Comp
L Power_Protection:TPD2EUSB30 U1
U 1 1
P 1900 3900
F 0 "U1" H 1900 4267 50  0000 C CNN
F 1 "TPD2EUSB30" H 1900 4176 50  0000 C CNN
F 2 "Package_TO_SOT_SMD:Texas_DRT-3" H 1150 3600 50  0001 C CNN
F 3 "http://www.ti.com/lit/ds/symlink/tpd2eusb30a.pdf" H 1900 3900 50  0001 C CNN
	1    1900 3900
	1    0    0    -1  
$EndComp
Wire Wire Line
	1500 3900 1300 3900
Wire Wire Line
	2300 3900 2500 3900
Text Label 1300 3900 2    50   ~ 0
USB_D+
Text Label 2500 3900 0    50   ~ 0
USB_D-
$Comp
L power:GND #PWR05
U 1 1
P 1900 4450
F 0 "#PWR05" H 1900 4200 50  0001 C CNN
F 1 "GND" H 1905 4277 50  0000 C CNN
F 2 "" H 1900 4450 50  0001 C CNN
F 3 "" H 1900 4450 50  0001 C CNN
	1    1900 4450
	1    0    0    -1  
$EndComp
Wire Wire Line
	1900 4300 1900 4450
Text Notes 1600 3375 0    50   ~ 0
ESD PROTECTION
$EndSCHEMATC
